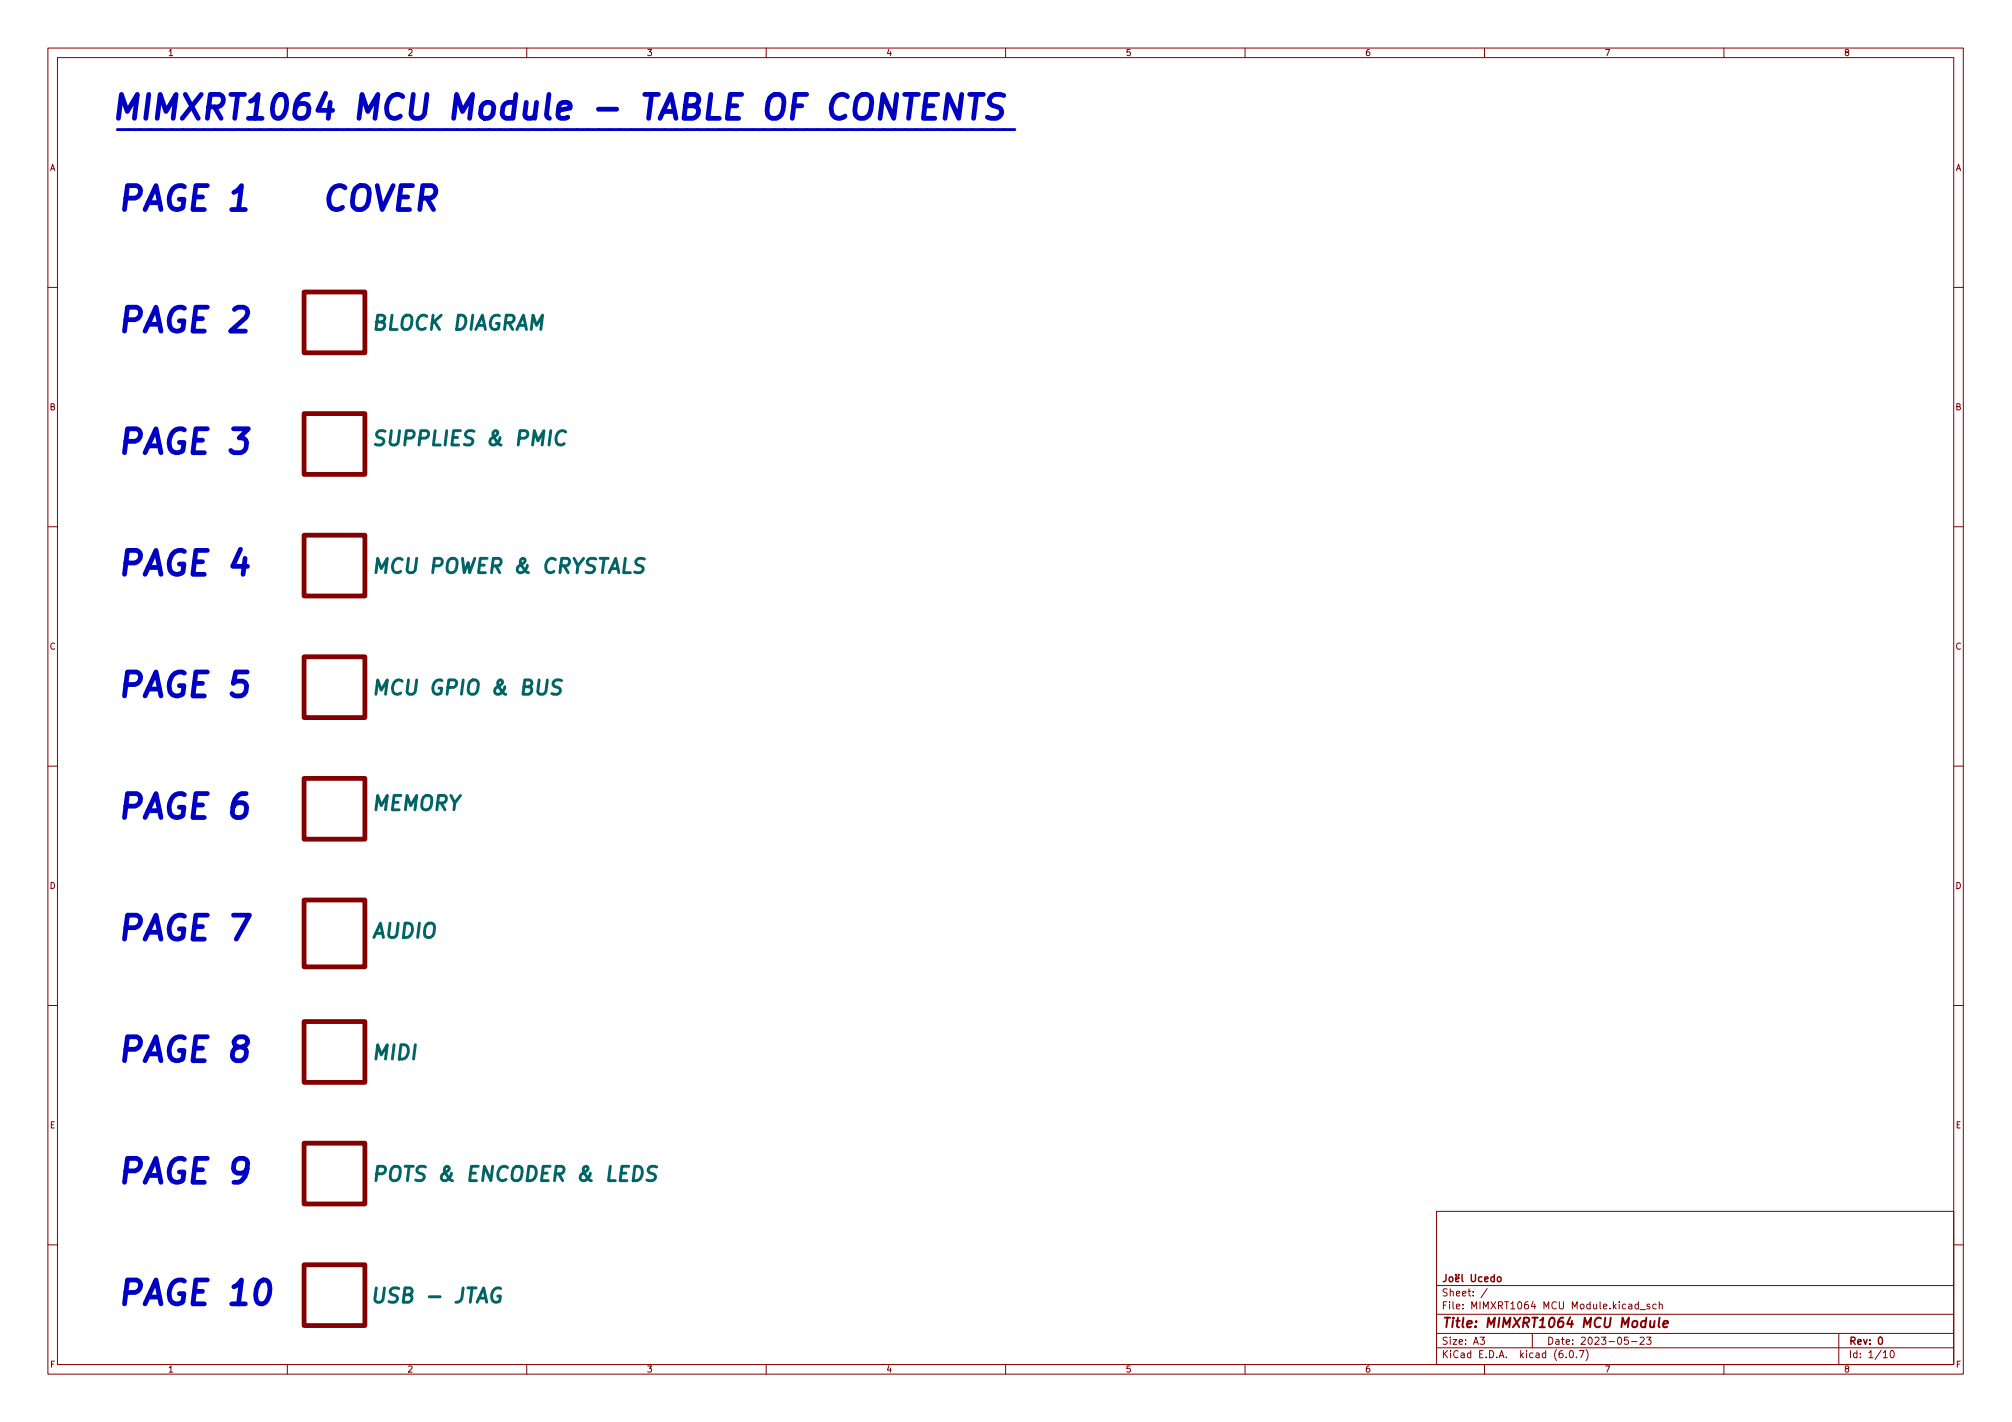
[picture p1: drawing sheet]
<svg xmlns="http://www.w3.org/2000/svg" width="420mm" height="297mm" viewBox="0 0 420 297" stroke-linecap="round" stroke-linejoin="round" font-family="sans-serif">
<g fill="none" stroke="#840000" stroke-width=".21">
<path d="M10 10h400v277h-400zM12 12h396v273h-396zM60 10v2M110 10v2M160 10v2M210 10v2M260 10v2M310 10v2M360 10v2M10 60h2M408 60h2M10 110h2"/>
<path d="M408 110h2M10 160h2M408 160h2M10 210h2M408 210h2M300 253h108v32h-108zM10 260h2M300 278.5h108M300 274.5h108M300 268.5h108M309.1 279.3h.9l-.5 .6 .4 .1v.7l-.2 .1-.6-.1M310.6 269.1l-1.3 2"/>
<path d="M320 278.5v3M340 279.3h-.7l-.1 .7 .2-.1 .5 .1 .2 .2-.1 .5-.2 .1-.6-.1M342.1 272.5l-.4-.1-.3 .3 .2 .6h.5M342.1 271.9v1.5M342.5 279.5l.6-.2 .3 .4-1 1.1h1M342.5 273.6h1.1M343.8 279.3h1l-.5 .6 .4 .1v.7l-.2 .1-.7-.1M344.5 272.5l-.4-.1-.2 .2 .1 .2 .5 .2v.3h-.6M345.9 272.5l-.5-.1-.3 .3 .2 .6h.6M346.5 272.6l.2-.2 .4 .1v.9M346.5 271.9v1.5M384 278.5v6.5"/>
<path d="M408 260h2M60 285v2M110 285v2M160 285v2M210 285v2M260 285v2M300 281.5h108M310 285v2M327.1 283.5v.1M327.9 282.2l.2-.1a.8 .8 0 0 1 .5 .8 .8 .8 0 0 1-.5 .7 1 1 0 0 1-.2-1.4zM329.2 283.5v.1M329.8 282.1h1l-.7 1.5"/>
<path d="M331.2 281.9a1.72 1.72 0 0 1 0 2.3M340.7 280.2h1.2M360 285v2M393.3 282.5l.4-.4v1.5M393.3 283.6h.8M394.9 282.2l.2-.1a.8 .8 0 0 1 .5 .8 .8 .8 0 0 1-.5 .7 1 1 0 0 1-.2-1.4z"/>
</g>
<g fill="none" stroke="#840000" stroke-width=".3">
<path d="M302 266.2v1.1a.48 .48 0 0 1-.6 .4M302.8 266.8l.3-.1 .3 .3v.4l-.3 .3-.3-.1-.2-.2zM304 267.2l.7-.1-.1-.3-.4-.1-.2 .2v.7h.6M304 266.2v.2M304.6 266.2v.2M305.3 266.2v1.3l.2 .2M307.3 266.2v1.2l.2 .3h.3l.3-.3v-1.2M309.5 266.8l-.5-.1-.2 .3 .1 .6h.6M310 267.2l.8-.1-.1-.3-.4-.1-.3 .2 .1 .7h.6M312 266.8l-.4-.1-.3 .3 .2 .6h.5M312 266.2v1.5M312.8 266.8l.4-.1 .3 .3v.4l-.3 .3-.4-.1-.1-.2z"/>
<path d="M392.4 279.5l.2-.2a.8 .8 0 0 1 .5 .8 .8 .8 0 0 1-.5 .7l-.2-.1-.1-.5z"/>
</g>
<path d="M344.7 275.9l-.1 1.2 .5 .1 .3-.1M345.5 275.9l-.1 1.3M346.6 275.2l-.3 1.8 .3 .2M347.3 276.6l1-.2v-.4l-.6-.1-.3 .3v.9h.7" fill="none" stroke="#840000" stroke-width=".4"/>
<g fill="#fff" stroke="#fff" stroke-width=".21">
<path d="M63.5 264.2h12.7v12.7h-12.7z"/>
<path d="M63.5 238.8h12.7v12.7h-12.7z"/>
<path d="M63.5 213.4h12.7v12.7h-12.7z"/>
<path d="M63.5 137.2h12.7v12.7h-12.7z"/>
<path d="M63.5 162.6h12.7v12.7h-12.7z"/>
<path d="M63.5 188h12.7v14h-12.7z"/>
<path d="M63.5 111.8h12.7v12.7h-12.7z"/>
<path d="M63.5 86.4h12.7v12.7h-12.7z"/>
<path d="M63.5 61h12.7v12.7h-12.7z"/>
</g>
<path d="M63.5 61h12.7v12.7h-12.7zM63.5 86.4h12.7v12.7h-12.7zM63.5 111.8h12.7v12.7h-12.7zM63.5 137.2h12.7v12.7h-12.7zM63.5 162.6h12.7v12.7h-12.7zM63.5 188h12.7v14h-12.7zM63.5 213.4h12.7v12.7h-12.7zM63.5 238.8h12.7v12.7h-12.7zM63.5 264.2h12.7v12.7h-12.7z" fill="none" stroke="#840000" stroke-width="1"/>
<path d="M80.4 90.1a1.27 1.27 0 0 0-1.6 .1 .67 .67 0 0 0 .3 1.2l.6 .1a.73 .73 0 0 1 .5 .8 .73 .73 0 0 1-.7 .7l-1.1-.2M78.5 145l.4-3 .7 2.2 1.3-2.2-.4 3M117.3 142.2a1.27 1.27 0 0 0-1.6 .1 .67 .67 0 0 0 .3 1.2l.5 .1a.73 .73 0 0 1 .5 .8 .73 .73 0 0 1-.6 .6l-1.2-.1M78.7 245.2h1.1a.83 .83 0 0 0 .7-.7 .83 .83 0 0 0-.5-.9h-1.1l-.4 3M137.1 243.8a1.27 1.27 0 0 0-1.5 .1 .67 .67 0 0 0 .2 1.2l.6 .1a.73 .73 0 0 1 .5 .8 .73 .73 0 0 1-.7 .6l-1.1-.1M78.6 269l-.3 2.5 .2 .4a.99 .99 0 0 0 1.5-.4l.3-2.5" fill="none" stroke="#006464" stroke-width=".6"/>
<path d="M195.8 19.7h-2.3l-.7 5h2.4M200.8 19.7l-.6 5-2.2-5-.7 5M202.5 19.7h2.9M203.9 19.7l-.6 5M209.6 20a2.12 2.12 0 0 0-2.6 .2 1.11 1.11 0 0 0 .4 1.9l1 .2a1.22 1.22 0 0 1 .8 1.4 1.22 1.22 0 0 1-1.1 1h-1.2l-.7-.2M86.1 38.8h-2.3l-.7 5h2.4M193.2 22.1h1.6M83.5 41.1h1.6M88 41.4h1.9a1.38 1.38 0 0 0 1.1-1.2 1.38 1.38 0 0 0-.8-1.4h-1.9l-.6 5M89.2 41.4l1.3 2.4" fill="none" stroke="#0000c2" stroke-width="1"/>
<g font-size="7" fill="#0000c2">
<text x="22.9" y="25">MIMXRT1064 MCU Module - TABLE OF CONTENTS</text>
<text x="24.1" y="44">PAGE 1</text>
<text x="57.4" y="44">COVER</text>
<text x="24.1" y="69.4">PAGE 2</text>
<text x="24.1" y="94.8">PAGE 3</text>
<text x="24.1" y="120.2">PAGE 4</text>
<text x="24.1" y="145.6">PAGE 5</text>
<text x="24.1" y="171">PAGE 6</text>
<text x="24.1" y="196.4">PAGE 7</text>
<text x="24.1" y="221.8">PAGE 8</text>
<text x="24.1" y="247.2">PAGE 9</text>
<text x="24.1" y="272.6">PAGE 10</text>
</g>
<text font-size="4.2" fill="#0000c2" x="24.1" y="26.9">__________________________________________________________________________________</text>
<g font-size="4.2" fill="#006464">
<text x="78" y="69">BLOCK DIAGRAM</text>
<text x="80.1" y="93.1">SUPPLIES &amp; PMIC</text>
<text x="79.4" y="119.8">MCU POWER &amp; CRYSTALS</text>
<text x="80.3" y="145.2">MCU GPIO &amp; BUS</text>
<text x="78.4" y="169.3">MEMORY</text>
<text x="78" y="196">AUDIO</text>
<text x="78.3" y="221.4">MIDI</text>
<text x="80.8" y="246.8">POTS &amp; ENCODER &amp; LEDS</text>
<text x="79.6" y="272.2">USB - JTAG</text>
</g>
<text font-size="2.8" fill="#840000" x="301" y="277.3">Title: MIMXRT1064 MCU Module</text>
<g font-size="2.1" fill="#840000">
<text x="301" y="273.5">File: MIMXRT1064 MCU Module.kicad_sch</text>
<text x="301" y="270.8">Sheet: /</text>
<text x="301" y="280.9">Size: A3</text>
<text x="323" y="280.9">Date: 2023-05-23</text>
<text x="386" y="280.9">Rev: 0</text>
<text x="301" y="283.7">KiCad E.D.A. kicad (6.0.7)</text>
<text x="386" y="283.7">Id: 1/10</text>
</g>
<g font-size="1.8" fill="#840000">
<text x="35" y="11.7">1</text>
<text x="85" y="11.7">2</text>
<text x="135" y="11.7">3</text>
<text x="185" y="11.7">4</text>
<text x="235" y="11.7">5</text>
<text x="285" y="11.7">6</text>
<text x="335" y="11.7">7</text>
<text x="385" y="11.7">8</text>
<text x="10.3" y="35.7">A</text>
<text x="408.3" y="35.7">A</text>
<text x="10.3" y="85.7">B</text>
<text x="408.3" y="85.7">B</text>
<text x="10.3" y="135.7">C</text>
<text x="408.3" y="135.7">C</text>
<text x="10.3" y="185.7">D</text>
<text x="408.3" y="185.7">D</text>
<text x="10.4" y="235.7">E</text>
<text x="408.4" y="235.7">E</text>
<text x="10.4" y="285.7">F</text>
<text x="35" y="286.7">1</text>
<text x="85" y="286.7">2</text>
<text x="135" y="286.7">3</text>
<text x="185" y="286.7">4</text>
<text x="235" y="286.7">5</text>
<text x="285" y="286.7">6</text>
<text x="335" y="286.7">7</text>
<text x="385" y="286.7">8</text>
<text x="408.4" y="285.7">F</text>
</g>
</svg>
